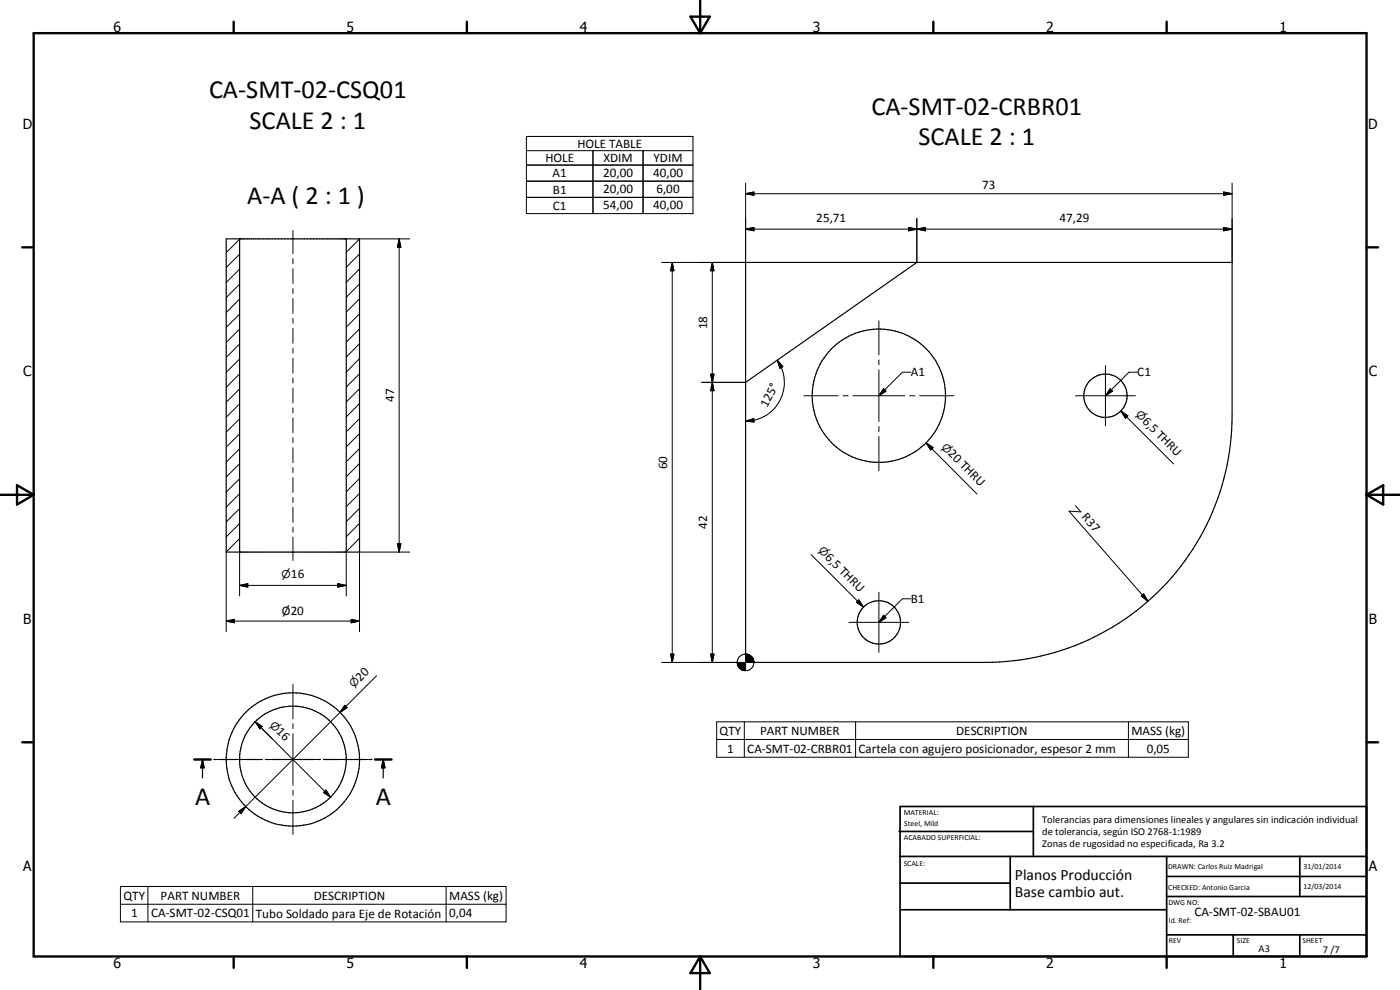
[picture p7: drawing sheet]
<svg xmlns="http://www.w3.org/2000/svg" width="420mm" height="297mm" viewBox="0 0 420 297" stroke-linecap="round" stroke-linejoin="round" font-family="sans-serif">
<g fill="none" stroke="#000" stroke-width=".35">
<path d="M67.9 71.7h40v94h-40zM71.9 71.7v94M103.9 71.7v94M223.8 114.7l51.4-36h94.6v46.1a74.1 74.1 0 0 1-74 74h-72zM58.3 227.9h4.9M60.8 227.9l.4 2.5h-.9zM60.8 227.9v5.5M64.1 227.9h1.1M66 227.9h5M71.9 227.9h1M73.8 227.9h4.9M79.6 227.9h1.1"/>
<path d="M81.6 227.9h4.9M87.4 227.9h1M89.3 227.9h4.9M95.1 227.9h1.1M97.1 227.9h4.9M102.9 227.9h1M104.8 227.9h5M110.6 227.9h1.1M112.6 227.9h4.9M115 227.9l.5 2.5h-1zM115 227.9v5.5"/>
<circle cx="263.8" cy="118.7" r="20"/>
<circle cx="331.8" cy="118.7" r="6.5"/>
<circle cx="263.8" cy="186.7" r="6.5"/>
<circle cx="87.9" cy="227.9" r="20"/>
<circle cx="87.9" cy="227.9" r="16"/>
</g>
<g fill="#000">
<circle cx="71.9" cy="71.7" r=".18"/>
<circle cx="71.9" cy="165.7" r=".18"/>
</g>
<g fill="none" stroke="#000" stroke-width=".71">
<path d="M10.1 9.9h400v277.1h-400zM70.1 6.5v3.4M140.1 6.5v3.4M207.2 5h5.8l-2.9 4.9zM210.1 0v9.9M280.1 6.5v3.4M350.1 6.5v3.4M6.7 74.2h3.4M410.1 74.2h3.5M.1 148.5h10M5.1 145.6l5 2.9-5 2.9zM410.1 148.5h10"/>
<path d="M410.1 148.5l5-2.9v5.8zM6.7 222.7h3.4M58.3 227.9h4.9M112.6 227.9h4.9M410.1 222.7h3.5M70.1 287v3.4M140.1 287v3.4M210.1 287v10M210.1 287l2.9 5h-5.8zM280.1 287v3.4M350.1 287v3.4"/>
</g>
<g fill="none" stroke="#000" stroke-width=".51">
<path d="M269.8 249.5h40.3M270.1 242h140v45h-140zM270.1 257h140M303.2 257v16M310.1 242v15M350.1 257v30M390.1 257v12M270.1 265h33.1M270.1 273h80M350.1 269h60M350.1 263h60M350.1 280.5h60"/>
<path d="M370.1 280.5v6.5M390.1 280.5v6.5"/>
</g>
<g fill="#000">
<path d="M223.8 58.1l2.5-.5v1zM367.2 57.6l2.6 .5-2.6 .5zM119.8 71.7l.5 2.5h-1zM223.8 68.7l2.5-.5v1.1zM272.7 68.2l2.5 .5-2.5 .6zM275.2 68.7l2.5-.5v1.1zM367.2 68.2l2.6 .5-2.6 .6zM201.7 78.7l.6 2.5h-1.1zM213.8 78.7l.5 2.5h-1zM213.3 112.3h1l-.5 2.4zM213.8 114.7l.5 2.5h-1zM233.3 108.1l1.6 1.9-.9 .5z"/>
<path d="M265.2 116.6l.7 .7-2.1 1.4zM333.2 116.6l.7 .7-2.1 1.4zM223.8 126.4l2.4-.8 .1 1zM277.9 132.9l2.1 1.4-.7 .7zM336.4 123.3l2.1 1.5-.7 .7zM71.9 175.6l2.5-.5v1zM101.4 175.1l2.5 .5-2.5 .5zM119.3 163.2h1l-.5 2.5zM342.5 178.9l.7-.7 1.3 2.2zM67.9 186.4l2.5-.6v1.1zM105.4 185.8l2.5 .6-2.5 .5zM201.2 196.3h1.1l-.6 2.5z"/>
<path d="M213.3 196.3h1l-.5 2.5zM221.3 198.8l.1 .6zM221.3 198.8l.2 1zM221.3 198.8l.3 1.3zM221.3 198.8l.6 1.6zM221.3 198.8l.9 1.8zM221.3 198.8l1.1 2zM221.3 198.8l1.4 2.2zM221.3 198.8l1.7 2.3-.3-.1zM221.3 198.8l2.1 2.4-.4-.1zM221.3 198.8l2.5 2.4h-.4zM223.8 196.3l2.5 2.5h-2.5z"/>
<path d="M226.1 198l.2 .8zM226 197.7l.3 1.1zM225.9 197.4l.4 1.4zM225.6 197.1l.7 1.7zM225.4 196.8l.9 2zM225.1 196.6l1.2 2.2zM224.8 196.5l.3 .1 1.2 2.2zM224.5 196.3l.3 .2 1.5 2.3zM224.1 196.3h.4l1.8 2.5zM223.8 196.3h.3l2.2 2.5zM257.8 180l1.4 2.2-2.2-1.5zM265.2 184.6l.7 .7-2.1 1.4z"/>
<path d="M76.6 216.5l2.1 1.5-.7 .7zM103.5 211.6l.7 .7-2.1 1.4zM221.3 198.8h2.5v2.4zM60.8 227.9l.4 2.5h-.9zM97.8 237.1l1.4 2.1-2.1-1.4zM115 227.9l.5 2.5h-1zM71.7 243.4l2-1.4-1.4 2.1z"/>
</g>
<g fill="none" stroke="#000" stroke-width=".3">
<path d="M158 45.2h50M158 49.5h50M158 54.4h50M158 59.2h50M158 40.9h50v23.2h-50zM178 45.2v18.9M193 45.2v18.9M223.8 58.1l2.5-.5v1zM223.8 58.1h146M223.8 54.9v59.8h-13.2M367.2 57.6l2.6 .5-2.6 .5zM369.8 54.9v23.8"/>
<path d="M71.9 76.3l-4 4M71.9 71.8l-4 4M87.9 69.1v7M87.9 77.6v1.5M107.9 76.2l-4 4M107.9 71.7l-4 4M107.9 71.7h15.1M119.8 71.7l.5 2.5h-1zM119.8 71.7v94M201.7 78.7l.6 2.5h-1.1zM201.7 78.7v120.1M213.8 78.7l.5 2.5h-1z"/>
<path d="M213.8 78.7v120.1M223.8 68.7l2.5-.5v1.1zM223.8 68.7h146M272.7 68.2l2.5 .5-2.5 .6zM275.2 68.7l2.5-.5v1.1zM275.2 65.6v13.1h-76.6M367.2 68.2l2.6 .5-2.6 .6zM71.9 98.7l-4 4M71.9 94.2l-4 4M71.9 89.7l-4 4.1M71.9 85.3l-4 4M71.9 80.8l-4 4"/>
<path d="M87.9 80.6v4.4M87.9 86.6v1.5M87.9 89.6v4.4M87.9 95.5v1.5M87.9 98.5v4.5M107.9 98.7l-4 4M107.9 94.1l-4 4.1M107.9 89.7l-4 3.9M107.9 85.2l-4 4M107.9 80.7l-4 4M263.8 96.3v10.2M71.9 112.2l-4 4"/>
<path d="M71.9 107.7l-4 4M71.9 116.7l-4 4M71.9 103.2l-4 4M87.9 104.5v1.5M87.9 107.5v4.4M87.9 113.4v1.5M87.9 116.4v4.5M107.9 116.6l-4 4M107.9 112.1l-4 4M107.9 107.6l-4 4M107.9 103.1l-4 4M213.3 112.3h1l-.5 2.4z"/>
<path d="M213.8 114.7l.5 2.5h-1zM233.3 108.1l1.6 1.9-.9 .5zM233.3 108.1a11.6 11.6 0 0 1-2 15.5 11.6 11.6 0 0 1-7.5 2.8M241.2 118.7h10.3M253 118.7h1.5M256 118.7h15.5M263.8 108v1.5M263.8 111v15.5M263.9 118.6l1.3-2 .7 .7-2 1.4M265.2 116.6l.7 .7-2.1 1.4zM273 118.7h1.5M273.3 111.7h-2.5l-6.9 7"/>
<path d="M276 118.7h10.3M322.8 118.7h18M331.8 109.7v18.1M331.9 118.6l1.3-2 .7 .7-2 1.4M333.2 116.6l.7 .7-2.1 1.4zM341.3 111.7h-2.5l-6.9 7M71.9 125.6l-4 4.1M71.9 139.1l-4 4M71.9 134.7l-4 3.9M71.9 130.2l-4 4M71.9 121.2l-4 4M87.9 122.4v1.5"/>
<path d="M87.9 125.4v4.4M87.9 131.3v1.5M87.9 134.3v4.5M107.9 139.1l-4 3.9M107.9 134.6l-4 4M107.9 130.1l-4 4M107.9 125.6l-4 4M107.9 121.1l-4 4M223.8 126.4l2.4-.8 .1 1zM263.8 128v1.5M263.8 131v10.2M277.9 132.9l2.1 1.4-.7 .7z"/>
<path d="M277.9 132.9l15.3 15.3M336.4 123.3l2.1 1.5-.7 .7zM336.4 123.3l15.8 15.9M71.9 148.1l-4 4M71.9 157.1l-4 4M71.9 152.6l-4 4M71.9 143.6l-4 4M87.9 140.3v1.5M87.9 143.3v4.4M87.9 149.2v1.5M87.9 152.2v4.5M87.9 158.2v1.5"/>
<path d="M107.9 157l-4 4M107.9 152.5l-4 4M107.9 148l-4 4M107.9 143.6l-4 4M322.7 151.7l1.7 1.9-3.6-.2 23.7 27M67.9 165.7v23.8M71.9 175.6l2.5-.5v1zM71.9 161.6l-4 4M71.9 175.6h32M71.9 165.7v13.1M87.9 161.2v6.9M101.4 175.1l2.5 .5-2.5 .5z"/>
<path d="M103.9 165.7v13.1M107.9 161.5l-4 4M119.3 163.2h1l-.5 2.5zM123 165.7h-15.1v23.8M243.4 166.4l15.8 15.8M263.8 177.7v18M273.3 179.7h-2.5l-6.9 6.9M342.5 178.9l.7-.7 1.3 2.2zM67.9 186.4l2.5-.6v1.1zM67.9 186.4h40M105.4 185.8l2.5 .6-2.5 .5zM198.6 198.8h22.8"/>
<path d="M201.2 196.3h1.1l-.6 2.5zM213.3 196.3h1l-.5 2.5zM221.3 198.8l.1 .6zM221.3 198.8l.2 1zM221.3 198.8l.3 1.3zM221.3 198.8l.6 1.6zM221.3 198.8l.9 1.8zM221.3 198.8l1.1 2zM221.3 198.8l1.4 2.2zM221.3 198.8l1.7 2.3-.3-.1zM221.3 198.8l2.1 2.4-.4-.1zM221.3 198.8l2.5 2.4h-.4z"/>
<path d="M221.3 198.8h2.5v2.4zM223.8 196.3h.3l2.2 2.5zM223.8 196.3l2.5 2.5h-2.5zM224.1 196.3h.4l1.8 2.5zM224.5 196.3l.3 .2 1.5 2.3zM224.8 196.5l.3 .1 1.2 2.2zM225.1 196.6l1.2 2.2zM225.4 196.8l.9 2zM225.6 197.1l.7 1.7zM225.9 197.4l.4 1.4zM226 197.7l.3 1.1zM226.1 198l.2 .8z"/>
<path d="M254.8 186.7h17.9M257 180.7l.8-.7 1.4 2.2zM257.8 180l1.4 2.2-2.2-1.5zM263.9 186.6l1.3-2 .7 .7-2 1.3M265.2 184.6l.7 .7-2.1 1.4zM76.6 216.5l2.1 1.5-.7 .7zM76.6 216.5l22.6 22.7M78.7 218.7l2.9 2.9M87.9 205.4v10.2M87.9 217.1v1.5M102.1 213.7l-31.9 31.8M103.5 211.6l.7 .7-2.1 1.4z"/>
<path d="M113 202.7l-10.9 11M215.1 216.6h141.5v10.6h-141.5zM223.4 216.6v10.6M256.8 216.6v10.6M338.7 216.6v10.6M65.4 227.9h10.2M77.2 227.9h1.4M80.2 227.9h15.5M87.9 220.1v15.5M87.9 237.1v1.5M97.1 237.8l.7-.7 1.4 2.1zM97.1 227.9h1.5"/>
<path d="M97.8 237.1l1.4 2.1-2.1-1.4zM100.1 227.9h10.3M215.1 221.9h141.5M71.7 243.4l2-1.4-1.4 2.1zM87.9 240.1v10.3M36.1 266h115.8v10.6h-115.8zM36.1 271.3h115.8M44.4 266v10.6M75.8 266v10.6M133.9 266v10.6"/>
<circle cx="223.8" cy="198.7" r="2.5"/>
</g>
<g font-size="7.9">
<text x="62.7" y="29.5">CA-SMT-02-CSQ01</text>
<text x="261.5" y="34.4">CA-SMT-02-CRBR01</text>
<text x="74.9" y="38.6">SCALE 2 : 1</text>
<text x="275.7" y="43.4">SCALE 2 : 1</text>
<text x="74.2" y="61.2">A-A ( 2 : 1 )</text>
<text x="58.5" y="241.4">A</text>
<text x="112.8" y="241.4">A</text>
</g>
<g font-size="4.7">
<text x="304.6" y="263.9">Planos Producción</text>
<text x="304.6" y="269.3">Base cambio aut.</text>
</g>
<g font-size="4.2">
<text x="34" y="9.6">6</text>
<text x="104" y="9.6">5</text>
<text x="174" y="9.6">4</text>
<text x="244" y="9.6">3</text>
<text x="314" y="9.6">2</text>
<text x="384" y="9.6">1</text>
<text x="6.8" y="38.7">D</text>
<text x="410.6" y="38.7">D</text>
<text x="7" y="112.9">C</text>
<text x="410.8" y="112.9">C</text>
<text x="7" y="187.1">B</text>
<text x="410.8" y="187.1">B</text>
<text x="7" y="261.4">A</text>
<text x="410.8" y="261.4">A</text>
<text x="34" y="290.4">6</text>
<text x="104" y="290.4">5</text>
<text x="174" y="290.4">4</text>
<text x="244" y="290.4">3</text>
<text x="314" y="290.4">2</text>
<text x="384" y="290.4">1</text>
</g>
<g font-size="3.9">
<text x="173.3" y="44.4">HOLE TABLE</text>
<text x="163.7" y="48.6">HOLE</text>
<text x="165.9" y="53.2">A1</text>
<text x="181" y="53">20,00</text>
<text x="181.1" y="48.6">XDIM</text>
<text x="196" y="53">40,00</text>
<text x="196.2" y="48.6">YDIM</text>
<text x="165.9" y="58.1">B1</text>
<text x="181" y="57.8">20,00</text>
<text x="197" y="57.8">6,00</text>
<text x="294.8" y="56.6">73</text>
<text x="165.9" y="62.9">C1</text>
<text x="181" y="62.7">54,00</text>
<text x="196" y="62.7">40,00</text>
<text x="245" y="66.7">25,71</text>
<text x="318" y="66.7">47,29</text>
<text x="212.2" y="98.8" transform="rotate(-90 212.2 98.8)">18</text>
<text x="273.3" y="112.9">A1</text>
<text x="341.3" y="112.9">C1</text>
<text x="118.3" y="120.7" transform="rotate(-90 118.3 120.7)">47</text>
<text x="230.2" y="122.3" transform="rotate(-63 230.2 122.3)">125°</text>
<text x="342.6" y="126.6" transform="rotate(45 342.6 126.6)">6,5 THRU</text>
<text x="284.3" y="136.3" transform="rotate(45 284.3 136.3)">20 THRU</text>
<text x="200.2" y="140.8" transform="rotate(-90 200.2 140.8)">60</text>
<text x="324.5" y="155.2" transform="rotate(49 324.5 155.2)">R37</text>
<text x="212.2" y="158.7" transform="rotate(-90 212.2 158.7)">42</text>
<text x="247.5" y="167.4" transform="rotate(45 247.5 167.4)">6,5 THRU</text>
<text x="87.3" y="173.5">16</text>
<text x="84.6" y="184.4">Ø20</text>
<text x="273.3" y="180.9">B1</text>
<text x="108.2" y="204.6" transform="rotate(-45 108.2 204.6)">20</text>
<text x="82.8" y="219.7" transform="rotate(45 82.8 219.7)">16</text>
<text x="216" y="220.5">QTY</text>
<text x="228.1" y="220.5">PART NUMBER</text>
<text x="287" y="220.5">DESCRIPTION</text>
<text x="339.5" y="220.6">MASS (kg)</text>
<text x="218.3" y="225.8">1</text>
<text x="224.3" y="225.8">CA-SMT-02-CRBR01</text>
<text x="257.7" y="225.9">Cartela con agujero posicionador, espesor 2 mm</text>
<text x="344.2" y="225.8">0,05</text>
<text x="37.1" y="269.9">QTY</text>
<text x="48.2" y="269.9">PART NUMBER</text>
<text x="94.2" y="269.9">DESCRIPTION</text>
<text x="39.3" y="275.2">1</text>
<text x="45.3" y="275.3">CA-SMT-02-CSQ01</text>
<text x="76.8" y="275.3">Tubo Soldado para Eje de Rotación</text>
<text x="134.8" y="270">MASS (kg)</text>
<text x="134.8" y="275.3">0,04</text>
<text x="358.5" y="275">CA-SMT-02-SBAU01</text>
</g>
<g font-size="3.3">
<text x="340.6" y="124.6" transform="rotate(45 340.6 124.6)">n</text>
<text x="282.4" y="134.4" transform="rotate(45 282.4 134.4)">n</text>
<text x="245.5" y="165.4" transform="rotate(45 245.5 165.4)">n</text>
<text x="84.5" y="173.5">n</text>
<text x="106.2" y="206.5" transform="rotate(-45 106.2 206.5)">n</text>
<text x="80.8" y="217.7" transform="rotate(45 80.8 217.7)">n</text>
</g>
<g font-size="3.1">
<text x="312.7" y="246.8">Tolerancias para dimensiones lineales y angulares sin indicación individual</text>
<text x="312.7" y="250.4">de tolerancia, según ISO 2768-1:1989</text>
<text x="312.7" y="254">Zonas de rugosidad no especificada, Ra 3.2</text>
<text x="377.7" y="285.6">A3</text>
<text x="397" y="285.9">7 /7</text>
</g>
<g font-size="2.4">
<text x="271.2" y="244.4">MATERIAL:</text>
<text x="271.3" y="252">ACABADO SUPERFICIAL:</text>
<text x="271.4" y="247.9">Steel, Mild</text>
<text x="271.2" y="259.7">SCALE:</text>
<text x="350.6" y="260.8">DRAWN: Carlos Ruiz Madrigal</text>
<text x="391.2" y="260.6">31/01/2014</text>
<text x="350.6" y="267">CHECKED: Antonio Garcia</text>
<text x="391.2" y="266.7">12/03/2014</text>
<text x="350.6" y="271.4">DWG NO:</text>
<text x="350.8" y="276.9">Id. Ref:</text>
<text x="350.8" y="282.8">REV</text>
<text x="371.2" y="282.9">SIZE</text>
<text x="390.9" y="282.9">SHEET</text>
</g>
</svg>
